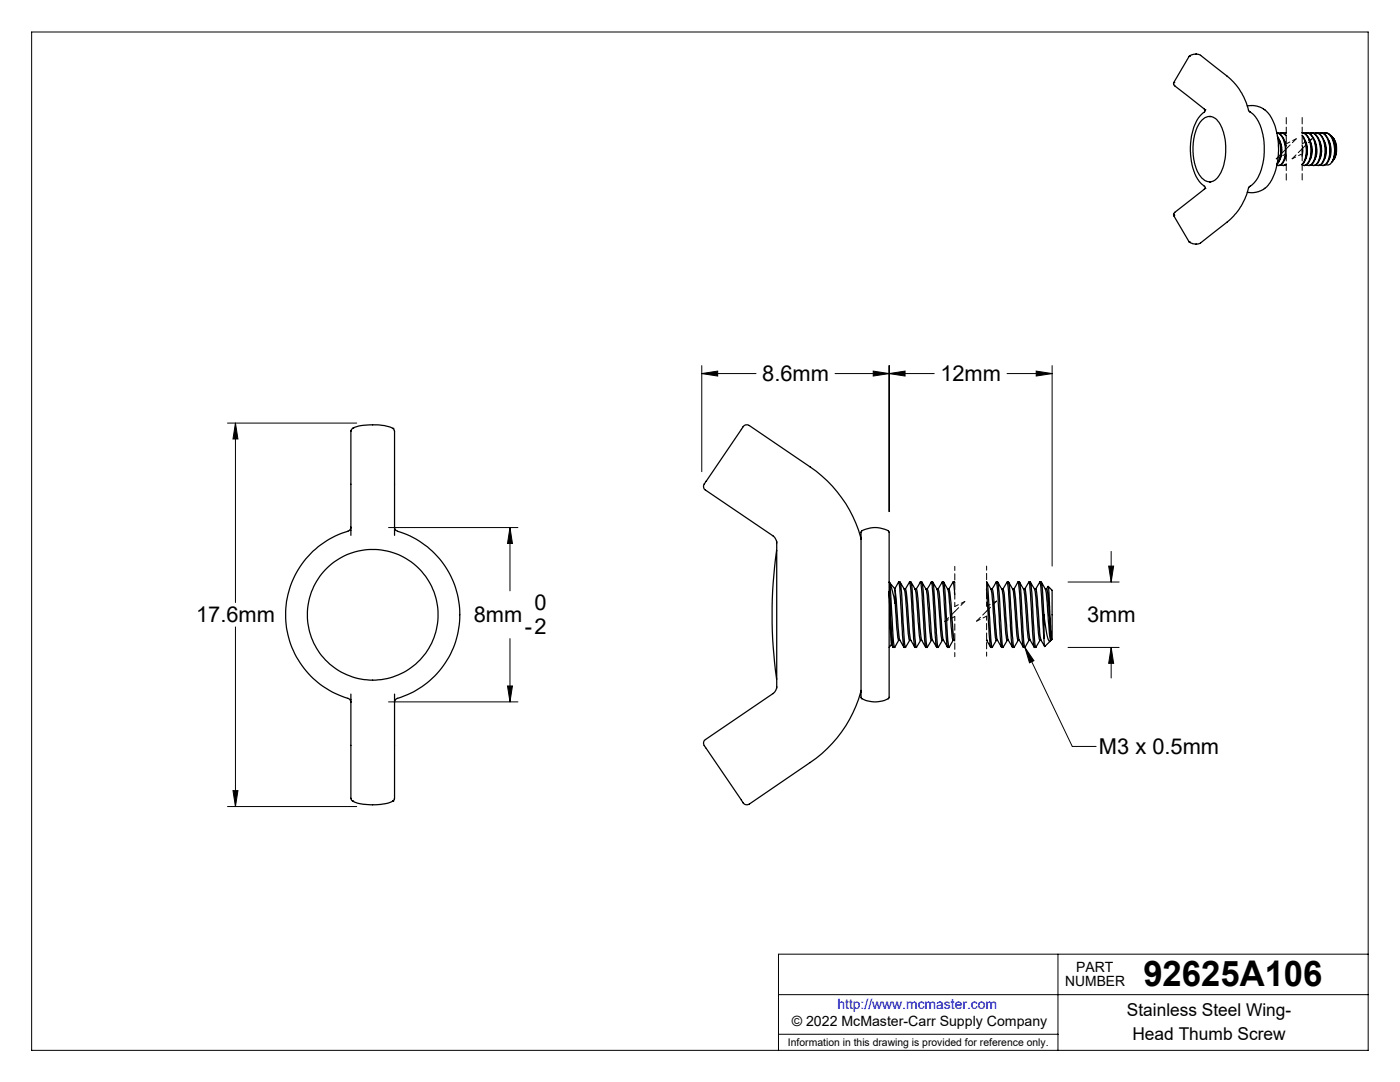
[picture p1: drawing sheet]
<svg xmlns="http://www.w3.org/2000/svg" width="279mm" height="216mm" viewBox="0 0 279 216" stroke-linecap="round" stroke-linejoin="round" font-family="sans-serif">
<g fill="none" stroke="#000" stroke-width=".2">
<path d="M6.3 6.4h266.7v203.2h-266.7zM140.1 74.5l3.1-.5v1zM140.1 74.5h10.8M140.1 73v21.1M166.7 74.5h19.7M174.3 74l3.1 .5-3.1 .5zM177.4 74.5l3.2-.5v1zM177.4 73v29.1M201 74.5h9M206.8 74l3.2 .5-3.2 .5zM210 73v40M45.4 84.4h25.8"/>
<path d="M47 84.4l.5 3.2h-1zM47 84.4v35.8M77.5 105.3h25.9M101.8 105.3l.5 3.1h-1zM101.8 105.3v12.6M213.1 116.1h10.2M221.3 113h.9l-.4 3.1zM221.8 110v6.1M47 125.1v35.8M101.3 136.9h1l-.5 3.2zM101.8 127.4v12.7M204.5 129.2l9.5 19.7h4.8"/>
<path d="M204.5 129.2l1.8 2.6-.8 .5zM213.1 129.2h10.2M221.8 129.2l.4 3.2h-.9zM221.8 129.2v6.1M46.5 157.8h1l-.5 3.1zM77.5 140.1h25.9M45.4 160.9h25.8M155.4 198.5h117.6M211.1 190.4v19.2M273 190.4h-117.6v19.2M155.4 206.4h55.7"/>
</g>
<path d="M190.5 113v8M190.5 123v8" fill="none" stroke="#000" stroke-width=".2" stroke-dasharray="1.3 .6" stroke-dashoffset=".4"/>
<path d="M254.7 31.7l2-1M256.7 28.7l2-1M257.9 31.7l2-1M259.9 28.7l2-1M196.9 113v7.9M188.5 124l2-1M190.5 121l2-1M194.9 123.9l2-1M196.9 120.9l2-1M196.9 122.9v8" fill="none" stroke="#000" stroke-width=".2" stroke-dasharray="1.3 .6" stroke-dashoffset=".5"/>
<path d="M256.7 29.7l-2 2M258.7 27.7l-2 2M259.9 29.7l-2 2M261.9 27.7l-2 2M198.9 119.9l-2 2M190.5 122l-2 2M192.5 120l-2 2M196.9 121.9l-2 2" fill="none" stroke="#000" stroke-width=".2" stroke-dasharray="1.3 .6" stroke-dashoffset=".2"/>
<path d="M256.7 23.3v5.4M256.7 30.7v5.4M259.9 23.3v5.4M259.9 30.7v5.4" fill="none" stroke="#000" stroke-width=".2" stroke-dasharray="1.3 .6" stroke-dashoffset="-.2"/>
<g fill="#000">
<path d="M204.5 129.2l1.8 2.6-.8 .5z"/>
<path d="M46.5 157.8h1l-.5 3.1zM47 84.4l.5 3.2h-1zM101.8 105.3l.5 3.1h-1zM101.3 136.9h1l-.5 3.2zM221.3 113h.9l-.4 3.1zM221.8 129.2l.4 3.2h-.9zM206.8 74l3.2 .5-3.2 .5zM177.4 74.5l3.2-.5v1zM140.1 74.5l3.1-.5v1zM174.3 74l3.1 .5-3.1 .5z"/>
</g>
<g fill="none" stroke="#000" stroke-width=".25">
<path d="M234.2 16.5v.4l.3 .2 6 4.8M234.2 16.5h.1M237.3 11.3l.1-.1a2.04 2.04 0 0 1 2.2-.2l5.3 4.2a13 13 0 0 1 4.4 7l.1 .1a5.6 5.6 0 0 1 2.5 4.1 12.4 12.4 0 0 1-1.4 9.9l-.9 .8M237.3 11.3h.1M237.3 11.3l-3.1 5.2M240.3 22.4a8.4 8.4 0 0 0-2.7 6.6 10.4 10.4 0 0 0 2.2 7.7l.5 .4M240.3 37.1l.2 .3v.2M240.5 37.6l-6 4.8-.3 .4M240.5 21.9v.2l-.2 .3M240.5 21.9h.1M240.5 37.6h.1M241.4 23.2a2.95 2.95 0 0 1 2.5 2.3 11.4 11.4 0 0 1-.7 9.7l-.7 .7-1.1 .4"/>
<path d="M241.4 23.2a3.3 3.3 0 0 0-2.7 2.7 10.8 10.8 0 0 0 .9 9.3l.9 .8 .9 .3M241.4 36.3h.1M241.4 23.2h.1M248.9 21.1a4.7 4.7 0 0 1 5.3 3.5 14.2 14.2 0 0 1-.8 12l-1 1M249.6 37.1l-.3 .2a13 13 0 0 1-4.4 7l-5.3 4.2a2.18 2.18 0 0 1-2.3-.2M252.4 37.6a4.2 4.2 0 0 1-3.5 .7M254.8 32.9a1.17 1.17 0 0 0 1.5-1 5.4 5.4 0 0 0-.8-5l-.7-.4a2.78 2.78 0 0 1 1.8 2.9 4.1 4.1 0 0 1-.9 3.5l-.6 .1M255 27.2a5.4 5.4 0 0 1-.1 5.6M255 27.4a5.4 5.4 0 0 1-.1 5.2M255.2 26.6a1.16 1.16 0 0 1 1.5 .6M255.4 28a4.4 4.4 0 0 1 0 3.8M255.6 26.5l.7 .1 .4 .4"/>
<path d="M256.3 28l.4 1.1M256.5 26.5h.2l-.6 .1M256.6 32.9h.1M256.7 32.8l-.6 .2M256.7 32.7a.73 .73 0 0 1-1 .2M256.7 31l-.3 .8M259.9 32.9a1.08 1.08 0 0 0 1.4-.9 5.1 5.1 0 0 0-.9-5.3l-.5-.2a2.34 2.34 0 0 1 1.7 2.2 4.6 4.6 0 0 1-.8 4.2l-.6 .1M259.9 27a5.2 5.2 0 0 1 .1 5.7l-.1 .1M259.9 29.7v.7M259.9 27.1a5.2 5.2 0 0 1 0 5.7M259.9 28.9l.1 1.1-.1 1.2M260.3 26.6a1.47 1.47 0 0 1 1.8 1.2 5.2 5.2 0 0 1-.4 5 .69 .69 0 0 1-.9 .1"/>
<path d="M260.5 28a4.6 4.6 0 0 1 0 3.8M260.7 26.5a2.2 2.2 0 0 1 1.8 2.2 4.5 4.5 0 0 1-.8 4.2l-.5 .1M261.2 26.6a1.44 1.44 0 0 1 1.9 1.1 5.2 5.2 0 0 1-.5 5.2l-.4 .1-.5-.1M261.4 28l.1 .2a4.5 4.5 0 0 1 0 3.6M261.7 26.5a2.2 2.2 0 0 1 1.8 2.2 4.5 4.5 0 0 1-.8 4.2l-.6 .1M262.2 26.6a1.58 1.58 0 0 1 1.9 1.5 4.5 4.5 0 0 1-.7 4.8l-.5 .1-.3-.1M262.4 28l.2 .7a4.2 4.2 0 0 1-.2 3.1M262.6 26.5a1.74 1.74 0 0 1 1.6 1.5 5.2 5.2 0 0 1-.4 4.7l-.7 .3M263.1 26.6a1.46 1.46 0 0 1 1.8 1.2 5.2 5.2 0 0 1-.4 5 .69 .69 0 0 1-.9 .1M263.3 28a4.6 4.6 0 0 1 0 3.8M263.5 26.5a2.2 2.2 0 0 1 1.9 2.2 4.5 4.5 0 0 1-.9 4.2l-.5 .1M264.1 26.6a1.51 1.51 0 0 1 1.9 1.3 5.8 5.8 0 0 1 0 4.2"/>
<path d="M264.2 28l.4 .9 .1 .8a3.8 3.8 0 0 1-.4 2.1M264.5 26.5a2.2 2.2 0 0 1 1.8 2.2l.2 1M265.2 28a4.5 4.5 0 0 1 .1 3.8M265.6 27.1a4 4 0 0 1 .6 4.7M266 32.1a1.07 1.07 0 0 1-1.4 .7M266 32.1l-.2 .3M266.1 27.5a4.2 4.2 0 0 1 .1 4.4M266.1 28a4.2 4.2 0 0 1 .1 3.8M266.2 31.8l-.1 .2M266.5 29.7l-.3 1.7-.2 .7M266.5 29.7l-.2 1.7-.3 .7M234.2 42.8v.2"/>
<path d="M234.2 42.8h.1M234.2 43h.1M234.2 43l3.1 5.3M237.3 48.3h.1M70.4 85.5a12 12 0 0 1 7.7-.2l.3 .2M70.4 85.5l-.4 .5v20.8M70.4 85.5h.1M78.4 85.5l.3 .5v20.8M78.4 85.5h.1M70 105.2a.91 .91 0 0 1-.6 .8 17.4 17.4 0 0 0-12.4 16.8 17.4 17.4 0 0 0 12.7 16.7l.3 .7M78.7 105.2a.91 .91 0 0 0 .6 .8 17.4 17.4 0 0 1 12.5 16.8 17.4 17.4 0 0 1-12.7 16.7l-.3 .3-.1 .4M155 109.8a90.6 90.6 0 0 0 0 25.7"/>
<path d="M155 108v29.3M171.8 107.6a24.7 24.7 0 0 0-10.1-14.4l-12.2-8.3a1.15 1.15 0 0 0-1.5 .8l-7.1 10.3a1.15 1.15 0 0 0-.1 1.8l13.5 9.1a1.91 1.91 0 0 1 .7 1.5M172 105.9a5.3 5.3 0 0 1 5.4 .2v33.1a5.1 5.1 0 0 1-5.4 .2l-.2-.2v-33.1zM177.5 116.2l1.1 1.3M178.6 117.5l.8-1.4 .2 1.5 .7 11.2 .1 .4h.3M178.6 117.5v.3M178.6 117.8l.7 8a4.9 4.9 0 0 0 1.1 3.4M178.6 117.8v2.6M179.4 116.1h.2M179.6 116.2a7 7 0 0 1 1.2 4.6l.5 5.7 .2 1.3h.3M179.6 116.2l.3 1.9 .2 3.1a52 52 0 0 0 .6 8M180.7 117.6a61.7 61.7 0 0 1 .8 8.7 4.5 4.5 0 0 0 1.1 2.9"/>
<path d="M181.5 116.2l-.8 1.3h-.3M181.5 116.2v-.1a30.8 30.8 0 0 1 .6 6.6l.4 6.2 .1 .3h.3M181.5 116.1h.3M181.8 116.2l.2 .9 .6 10.3 .3 1.8 .8-1.4M181.8 116.2a6.1 6.1 0 0 1 1.2 4l.5 6.7 .2 .9M182.6 117.5h.2l.9-1.4 .3 2.4 .3 5.6a21.2 21.2 0 0 0 .5 5.1h.3M182.9 117.6a54.6 54.6 0 0 1 .8 8.1v.8a4.2 4.2 0 0 0 1 2.7M183.7 116.1l.3 .1 .1 .3 .3 4.7a52 52 0 0 0 .7 8M184 116.2a7.3 7.3 0 0 1 1.2 4.6l.4 5.3 .3 1.7M184.8 117.5h.2l.9-1.4 .3 3.1 .3 5.3a16.6 16.6 0 0 0 .5 4.7M185.1 117.6l.2 1.3 .5 6.7a5.3 5.3 0 0 0 1.1 3.6M185.9 116.1h.2"/>
<path d="M186.1 116.2l.2 .5 .3 4.5a52 52 0 0 0 .7 8l.8-1.4M186.2 116.2a7 7 0 0 1 1.2 4.6l.4 6.1 .2 .9M187.2 117.6l.3 1.3 .6 8.3 .2 .5 .8 1.5M188 116.1l.3 .1 .1 .3 .4 4.7a52 52 0 0 0 .6 8l.8-1.4M188 116.2l-.8 1.3h-.2M188 116.2a82.2 82.2 0 0 1 .8 10.5l.2 2.2 .1 .3h.3M188.3 116.2a5.8 5.8 0 0 1 1.2 4l.3 4.9 .4 2.7M189.2 117.5h.2l.8-1.4 .3 2.5M189.4 117.6l.4 2.7 .5 6.3 .2 1.3M190.2 116.1l.3 .1M196.9 116.1a7.8 7.8 0 0 1 .4 3.1l.1 2a52 52 0 0 0 .6 8M196.9 117.5l.7 10.9 .1 .8h.3"/>
<path d="M197 116.2a6.1 6.1 0 0 1 1.1 4l.5 7 .2 .6h.3M197.8 117.5h.2M198 117.5l.8-1.4 .3 1.8 .7 10.9 .1 .4h.3M198 117.6l.3 1.5 .5 6.7a4.8 4.8 0 0 0 1.1 3.4M198.8 116.1h.3M199.1 116.2l.3 1.9 .2 3.1a52 52 0 0 0 .6 8M199.1 116.2a7.3 7.3 0 0 1 1.2 4.6 39.2 39.2 0 0 0 .7 7M199.9 117.5h.3M200.2 117.5l.8-1.3a104.3 104.3 0 0 1 .8 11.3l.3 1.7M200.2 117.6l.2 .9 .6 8a4 4 0 0 0 1.1 2.7M201 116.1l.3 .1 .1 .5 .6 10.1 .2 2.1 .2 .3M201.3 116.2a5.1 5.1 0 0 1 1.1 3.4l.6 7.3 .1 .9h.3"/>
<path d="M202.1 117.5h.3l.8-1.4 .3 2.8 .5 9.2 .2 1 .3 .1M202.4 117.6a45.8 45.8 0 0 1 .7 7.5v.6a5.5 5.5 0 0 0 1.1 3.5M203.2 116.1h.2M203.4 116.2l.3 1.4 .2 3.6a52 52 0 0 0 .6 8h.1M203.5 116.2a5.8 5.8 0 0 1 1.1 4l.1 .6a36.3 36.3 0 0 0 .7 7M204.3 117.5h.2M204.5 117.5l.9-1.4 .3 2.6 .3 5.7a17.5 17.5 0 0 0 .4 4.8h.3M204.5 117.6l.4 2.8 .4 5.7a3.9 3.9 0 0 0 .6 2.2l.5 .9M205.4 116.1h.2M205.6 116.2a7 7 0 0 1 1.2 4.6l.5 5.7 .2 1.3h.3M205.6 116.2l.3 1.9 .2 3.1a52 52 0 0 0 .6 8M206.7 117.6l.3 1.4 .6 8 .2 .7 .7 1.3"/>
<path d="M207.5 116.2l-.8 1.3h-.3M207.5 116.2l.3 1.2 .6 9.9M207.5 116.1h.3M207.8 116.2l.2 .9 .4 5.6M207.8 116.2a6.1 6.1 0 0 1 1.2 4l.5 6.7 .2 .9M208.6 117.5h.3M208.8 117.5l.4-.5 .6 9.8M208.9 117.6l.2 1.1 .7 8.1M209.2 117l.8 .8v9.8l-.2 .2M70 138.5v20.8l.4 .5M78.7 138.5v20.8l-.3 .5M155 137a1.77 1.77 0 0 1-.7 1.4l-13.5 9.2a1.16 1.16 0 0 0 .1 1.7l7.1 10.3a1.14 1.14 0 0 0 1.5 .8l12.2-8.2a24.7 24.7 0 0 0 10.1-14.4"/>
<path d="M177.9 128.6l-.5-10.6 .7 10.4 .2 .8h.2M177.9 128.6l.3 .6M177.9 128.6l-.5 .6M178.6 120.4l-.7-3.1-.5-1.2 .3 1.5 .2 3.6a52 52 0 0 0 .6 8l.9-1.4M178.6 120.4l.1 .4a36.3 36.3 0 0 0 .7 7M179.4 127.8h.2M181.5 127.8l-.8 1.4M183.7 127.8h.2M185.9 127.8l-.8 1.4M185.9 127.8h.2M187 129.2h.2M188 127.8h.3"/>
<path d="M190.2 127.8h.3M196.9 127.7l.8 1.5M196.9 127.7h.1M196.9 127.8h.1M198.9 127.8l-.9 1.4M201 127.8l-.8 1.4M201 127.8h.3M202.1 129.2h.3M203.2 127.8l-.8 1.4M205.4 127.8l-.8 1.4M205.4 127.8h.2M207.5 127.8l-.8 1.4"/>
<path d="M208.4 122.7l.6 4a1.42 1.42 0 0 0 .5 1.3l.2-.2M208.4 122.7v4.6M208.4 127.3l.1 1.7M209.6 127.9l-1.1 1.1M209.7 127.8h.1M209.8 126.8v1M70.4 159.8a11.1 11.1 0 0 0 8 0M70.4 159.8h.1M78.4 159.8h.1"/>
<circle cx="74.4" cy="122.7" r="13"/>
</g>
<text font-size="7.1" x="228.2" y="196.8">92625A106</text>
<g font-size="4.4">
<text x="152.1" y="76">8.6mm</text>
<text x="187.7" y="76">12mm</text>
<text x="39.1" y="124.1">17.6mm</text>
<text x="94.5" y="124.1">8mm</text>
<text x="106.7" y="121.7">0</text>
<text x="216.9" y="124.1">3mm</text>
<text x="104.7" y="126.4">-2</text>
<text x="219.3" y="150.5">M3 x 0.5mm</text>
</g>
<g font-size="3.5">
<text x="224.9" y="202.8">Stainless Steel Wing-</text>
<text x="226" y="207.5">Head Thumb Screw</text>
</g>
<g font-size="2.8">
<text x="212.6" y="196.8">NUMBER</text>
<text x="214.8" y="194">PART</text>
<text x="158" y="204.8">© 2022 McMaster-Carr Supply Company</text>
</g>
<text font-size="2.8" fill="#00f" x="167.1" y="201.4">http://www.mcmaster.com</text>
<text font-size="2.1" x="157.3" y="208.6">Information in this drawing is provided for reference only.</text>
</svg>
